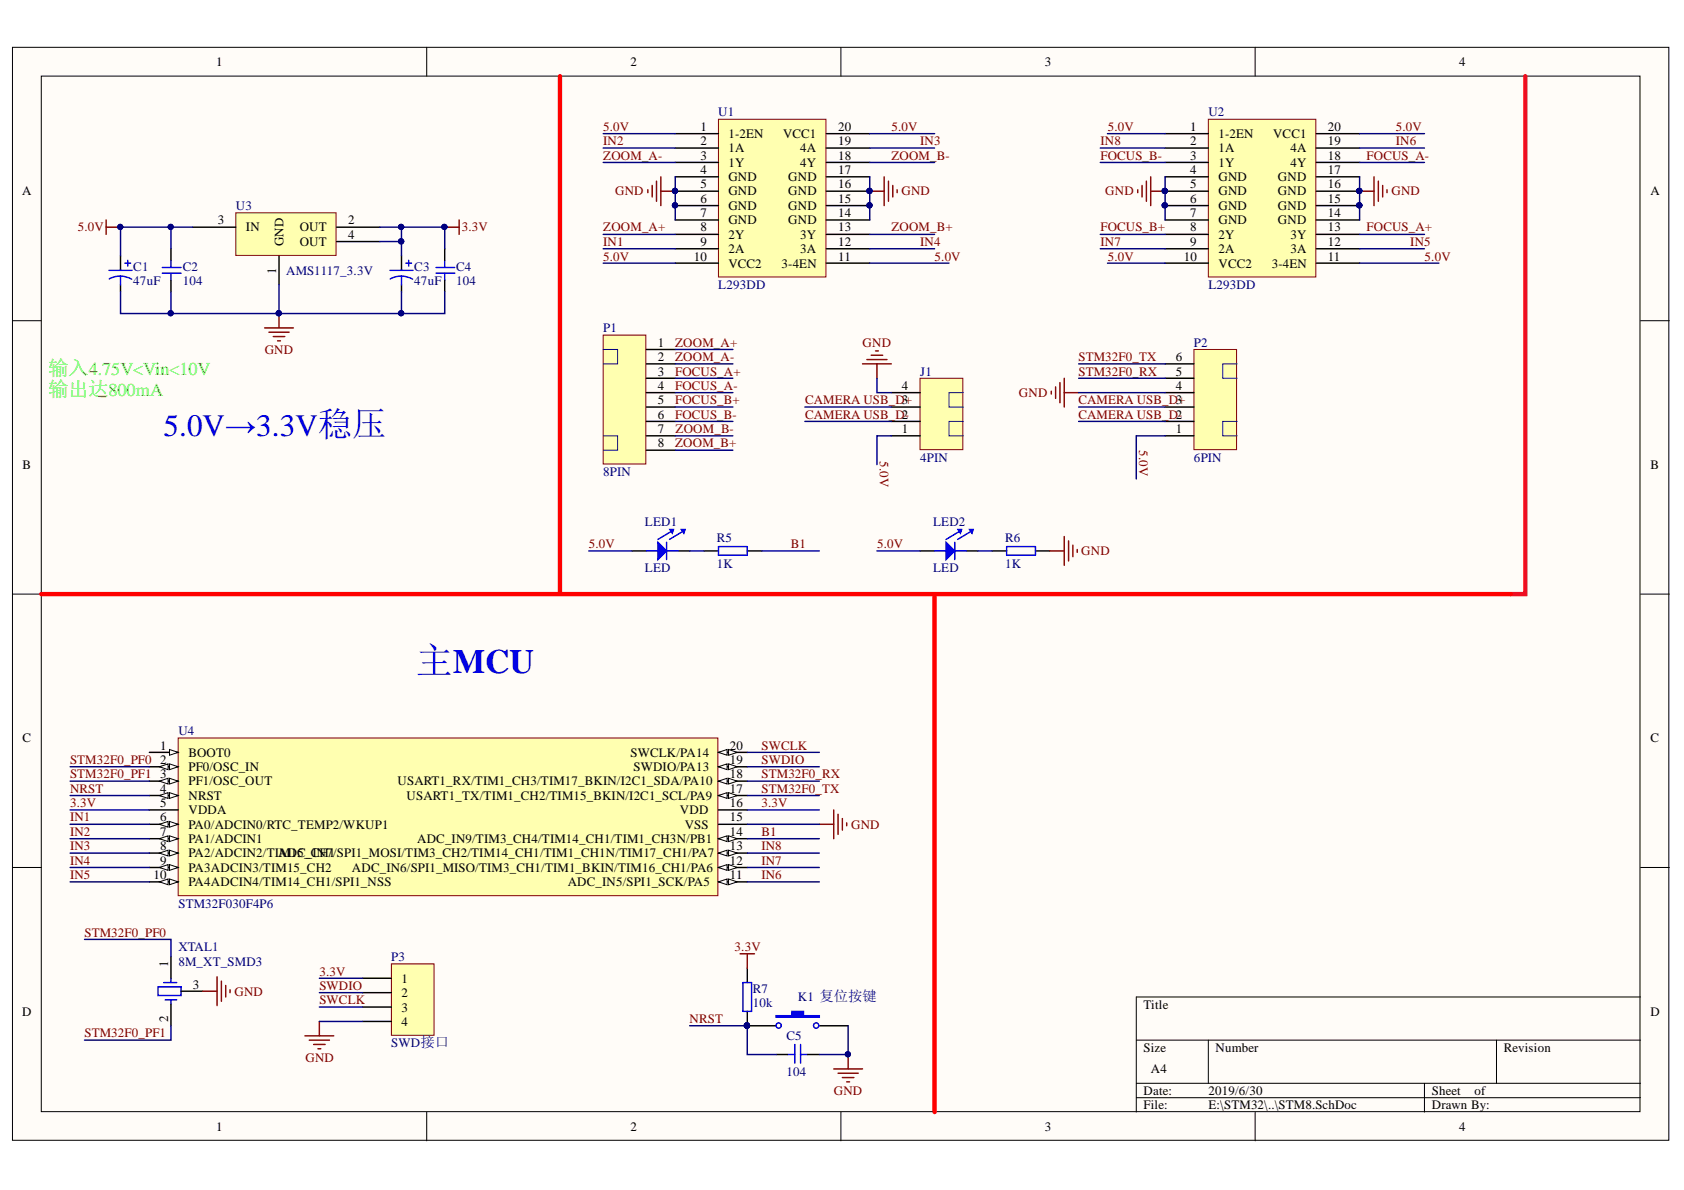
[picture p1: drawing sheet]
# Altium project Zoom Camrea Controller V3.0.PrjPcb
1 sheet, 20 parts. Net scope: global (net labels, ports and power ports of the same name join across sheets).
Board file: Zoom Camrea Controller V3.0.PcbDoc

## Sheet Zoom Camrea Controller V3.0.SchDoc
size A4

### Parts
C1  47uF  [TAJ-A]
C2  104  [0805C]
C3  47uF  [TAJ-A]
C4  104  [0805C]
C5  104  [0805C]
J1  4PIN  [MX1.25WS-4P]
K1  复位按键  [贴片按键]
LED1  LED  [0805LED(RED)]
LED2  LED  [0805LED(RED)]
P1  8PIN  [MX1.25WS-8P]
P2  6PIN  [MX1.25WS-6P]
P3  SWD接口  [Header 4]
R5  1K  [0805R]
R6  1K  [0805R]
R7  10k  [0805R]
U1  L293DD  [SOP-20]
U2  L293DD  [SOP-20]
U3  AMS1117_3.3V  [SOT-223]
U4  STM32F030F4P6  [STM32F030]
XTAL1  8M_XT_SMD3  [三脚贴片8M晶振]

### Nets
3.3V: C3.1 C4.2 LED2.1 P3.1 R7.2 U3.2(OUT) U3.4(OUT) U4.5(VDDA) U4.16(VDD)
5.0V: C1.1 C2.2 J1.1 LED1.1 P2.1 U1.1(1-2EN) U1.10(VCC2) U1.11(3-4EN) U1.20(VCC1) U2.1(1-2EN) U2.10(VCC2) U2.11(3-4EN) U2.20(VCC1) U3.3(IN)
GND: C1.2 C2.1 C3.2 C4.1 C5.1 J1.4 K1.2 P2.4 P3.4 R6.2 U1.4(GND) U1.5(GND) U1.6(GND) U1.7(GND) U1.14(GND) U1.15(GND) U1.16(GND) U1.17(GND) U2.4(GND) U2.5(GND) U2.6(GND) U2.7(GND) U2.14(GND) U2.15(GND) U2.16(GND) U2.17(GND) U3.1(GND) U4.15(VSS) XTAL1.3
B1: R5.2 U4.14(ADC_IN9/TIM3_CH4/TIM14_CH1/TIM1_CH3N/PB1)
Camera USB_D+: J1.3 P2.3
Camera USB_D-: J1.2 P2.2
FOCUS_A+: P1.3 U2.13(3Y)
FOCUS_A-: P1.4 U2.18(4Y)
FOCUS_B+: P1.5 U2.8(2Y)
FOCUS_B-: P1.6 U2.3(1Y)
IN1: U1.9(2A) U4.6(PA0/ADCIN0/RTC_TEMP2/WKUP1)
IN2: U1.2(1A) U4.7(PA1/ADCIN1)
IN3: U1.19(4A) U4.8(PA2/ADCIN2/TIM15_CH1)
IN4: U1.12(3A) U4.9(PA3ADCIN3/TIM15_CH2)
IN5: U2.12(3A) U4.10(PA4ADCIN4/TIM14_CH1/SPI1_NSS)
IN6: U2.19(4A) U4.11(ADC_IN5/SPI1_SCK/PA5)
IN7: U2.9(2A) U4.12(ADC_IN6/SPI1_MISO/TIM3_CH1/TIM1_BKIN/TIM16_CH1/PA6)
IN8: U2.2(1A) U4.13(ADC_IN7/SPI1_MOSI/TIM3_CH2/TIM14_CH1/TIM1_CH1N/TIM17_CH1/PA7)
NRST: C5.2 K1.1 R7.1 U4.4(NRST)
STM8_RX: U4.18(USART1_RX/TIM1_CH3/TIM17_BKIN/I2C1_SDA/PA10)
STM8_TX: U4.17(USART1_TX/TIM1_CH2/TIM15_BKIN/I2C1_SCL/PA9)
STM32F0_PF0: U4.2(PF0/OSC_IN) XTAL1.1
STM32F0_PF1: U4.3(PF1/OSC_OUT) XTAL1.2
STM32F0_RX: P2.5
STM32F0_TX: P2.6
SWCLK: P3.3 U4.20(SWCLK/PA14)
SWDIO: P3.2 U4.19(SWDIO/PA13)
ZOOM_A+: P1.1 U1.8(2Y)
ZOOM_A-: P1.2 U1.3(1Y)
ZOOM_B+: P1.8 U1.13(3Y)
ZOOM_B-: P1.7 U1.18(4Y)
NetLED1_2: LED1.2 R5.1
NetLED2_2: LED2.2 R6.1

Not connected (* = marked no-connect by the designer): U4 1(BOOT0)

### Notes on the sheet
- 输入4.75V<Vin<10V
- 输出达800mA
- 5.0V→3.3V稳压
- 步进电机驱动
- 主MCU
